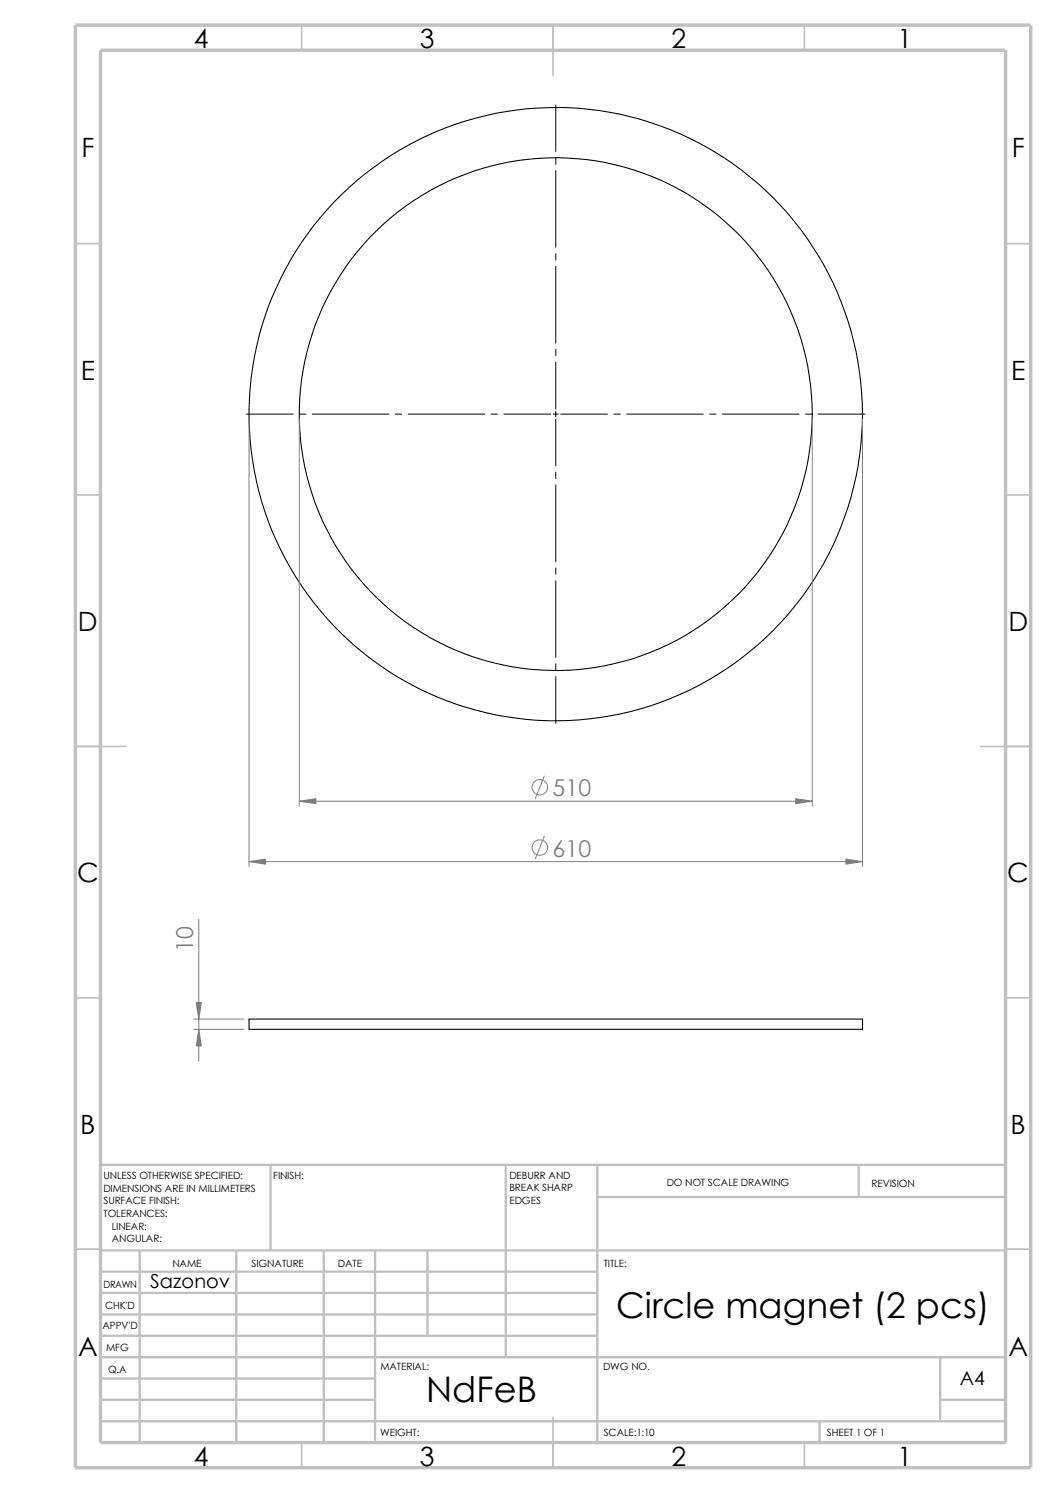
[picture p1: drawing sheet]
<svg xmlns="http://www.w3.org/2000/svg" width="210mm" height="297mm" viewBox="0 0 210 297" stroke-linecap="round" stroke-linejoin="round" font-family="sans-serif">
<g fill="none" stroke="#c0c0c0" stroke-width=".34">
<path d="M60 5v5M110 5v10M160 5v5M15 48.5h5M200 48.5h5M15 98.5h5M200 98.5h5M15 148.5h10M195 148.5h10M15 198.5h5M200 198.5h5M15 248.5h5"/>
<path d="M200 248.5h5M60 287v5M110 282v10M160 287v5"/>
</g>
<g fill="none" stroke="#c0c0c0" stroke-width=".47">
<path d="M53.8 231.7v17.1M100.6 231.7v38.3M118.8 231.7v55.3M118.8 238.1h81.2M170.8 231.7v6.4M200 231.7h-180v55.3M20 248.8h180M20 257.2h98.8M20 253h98.8M27.8 248.8v38.2M47 248.8v38.2M64.4 248.8v38.2"/>
<path d="M74.6 248.8v38.2M85 248.8v16.9M20 265.7h98.8M20 261.5h98.8M20 278.5h54.6M20 274.2h54.6M20 270h180M187 278.5h13M187 270v12.7M20 282.7h180M163 282.7v4.3"/>
</g>
<path d="M15 5h190v287h-190zM20 10h180v277h-180z" fill="none" stroke="#c0c0c0" stroke-width=".68" stroke-linecap="butt"/>
<g fill="none" stroke="#000" stroke-width=".21">
<path d="M49.5 202.7h122v2.1h-122z"/>
<circle cx="110.5" cy="82.4" r="61"/>
<circle cx="110.5" cy="82.4" r="51"/>
</g>
<g fill="none" stroke="#000" stroke-width=".2">
<path d="M110.5 20.9v9.2M110.5 31.4v1.3M110.5 34v15.2M110.5 50.5v1.2M110.5 53v15.2M110.5 69.5v1.3M110.5 72.1v9.3M49 82.4h9.3M59.6 82.4h1.2M62.1 82.4h15.2M78.6 82.4h1.3M81.2 82.4h15.2"/>
<path d="M97.7 82.4h1.2M100.2 82.4h9.3M110 82.4h1M110.5 81.9v1M110.5 83.4v9.3M110.5 93.9v1.3M110.5 96.5v15.2M111.5 82.4h9.3M122.1 82.4h1.3M124.6 82.4h15.3M141.1 82.4h1.3M143.7 82.4h15.2"/>
<path d="M160.2 82.4h1.3M162.7 82.4h9.3M110.5 113v1.3M110.5 115.5v15.3M110.5 132v1.3M110.5 134.6v9.3"/>
</g>
<g fill="none" stroke="#808080" stroke-width=".2">
<path d="M49.5 83.4v89M59.5 83.4v77M161.5 83.4v77M171.5 83.4v89M59.5 159.4h102M108.2 154.4l-1.7 4.4M49.5 171.4h122M108.2 166.4l-1.7 4.4M39.5 182.9v28.2M38.5 202.7h10M38.5 204.8h10"/>
<circle cx="107.4" cy="156.6" r="1.55"/>
<circle cx="107.4" cy="168.6" r="1.56"/>
</g>
<g fill="#808080" stroke="#808080" stroke-width=".2">
<path d="M59.5 159.4l3.3-.5v1z"/>
<path d="M158.2 158.9l3.3 .5-3.3 .5z"/>
<path d="M49.5 171.4l3.3-.5v1z"/>
<path d="M168.2 170.9l3.3 .5-3.3 .5z"/>
<path d="M39 199.4h1l-.5 3.3z"/>
<path d="M39.5 204.8l.5 3.3h-1z"/>
</g>
<g font-size="7">
<text x="122.6" y="262.3">Circle magnet (2 pcs)</text>
<text x="84.8" y="279">NdFeB</text>
</g>
<g font-size="5.3">
<text x="38.5" y="9.6">4</text>
<text x="83.5" y="9.6">3</text>
<text x="133.5" y="9.6">2</text>
<text x="178.5" y="9.6">1</text>
<text x="16.2" y="31.3">F</text>
<text x="201.2" y="31.3">F</text>
<text x="16" y="75.6">E</text>
<text x="201.1" y="75.6">E</text>
<text x="15.5" y="125.6">D</text>
<text x="200.6" y="125.6">D</text>
<text x="15.3" y="175.6">C</text>
<text x="200.3" y="175.6">C</text>
<text x="16" y="225.6">B</text>
<text x="201" y="225.6">B</text>
<text x="15.5" y="269.8">A</text>
<text x="200.5" y="269.8">A</text>
<text x="38.5" y="291.6">4</text>
<text x="83.5" y="291.6">3</text>
<text x="133.5" y="291.6">2</text>
<text x="178.5" y="291.6">1</text>
</g>
<g font-size="4.6" fill="#808080">
<text x="109.9" y="158.4">510</text>
<text x="109.9" y="170.4">610</text>
<text x="38.4" y="189.3" transform="rotate(-90 38.4 189.3)">10</text>
</g>
<g font-size="3.9">
<text x="29.8" y="256.2">Sazonov</text>
<text x="190.9" y="275.5">A4</text>
</g>
<g font-size="2">
<text x="20.6" y="234.6">UNLESS OTHERWISE SPECIFIED:</text>
<text x="20.6" y="237.1">DIMENSIONS ARE IN MILLIMETERS</text>
<text x="20.6" y="239.6">SURFACE FINISH:</text>
<text x="54.4" y="234.6">FINISH:</text>
<text x="101.3" y="239.5">EDGES</text>
<text x="101.3" y="234.5">DEBURR AND</text>
<text x="101.3" y="237">BREAK SHARP</text>
<text x="132.6" y="236">DO NOT SCALE DRAWING</text>
<text x="173.3" y="236.2">REVISION</text>
<text x="20.6" y="242.1">TOLERANCES:</text>
<text x="22.2" y="244.6">LINEAR:</text>
<text x="22.2" y="247.1">ANGULAR:</text>
<text x="50" y="252">SIGNATURE</text>
<text x="67.2" y="252">DATE</text>
<text x="120.1" y="252">TITLE:</text>
<text x="20.6" y="256.2">DRAWN</text>
<text x="34.3" y="252.1">NAME</text>
<text x="20.9" y="260.4">CHK'D</text>
<text x="20.4" y="264.5">APPV'D</text>
<text x="21.1" y="268.8">MFG</text>
<text x="21.5" y="273.1">Q.A</text>
<text x="75.6" y="272.5">MATERIAL:</text>
<text x="119.9" y="272.5">DWG NO.</text>
<text x="75.6" y="285.6">WEIGHT:</text>
<text x="120.1" y="285.6">SCALE:1:10</text>
<text x="164.5" y="285.6">SHEET 1 OF 1</text>
</g>
</svg>
